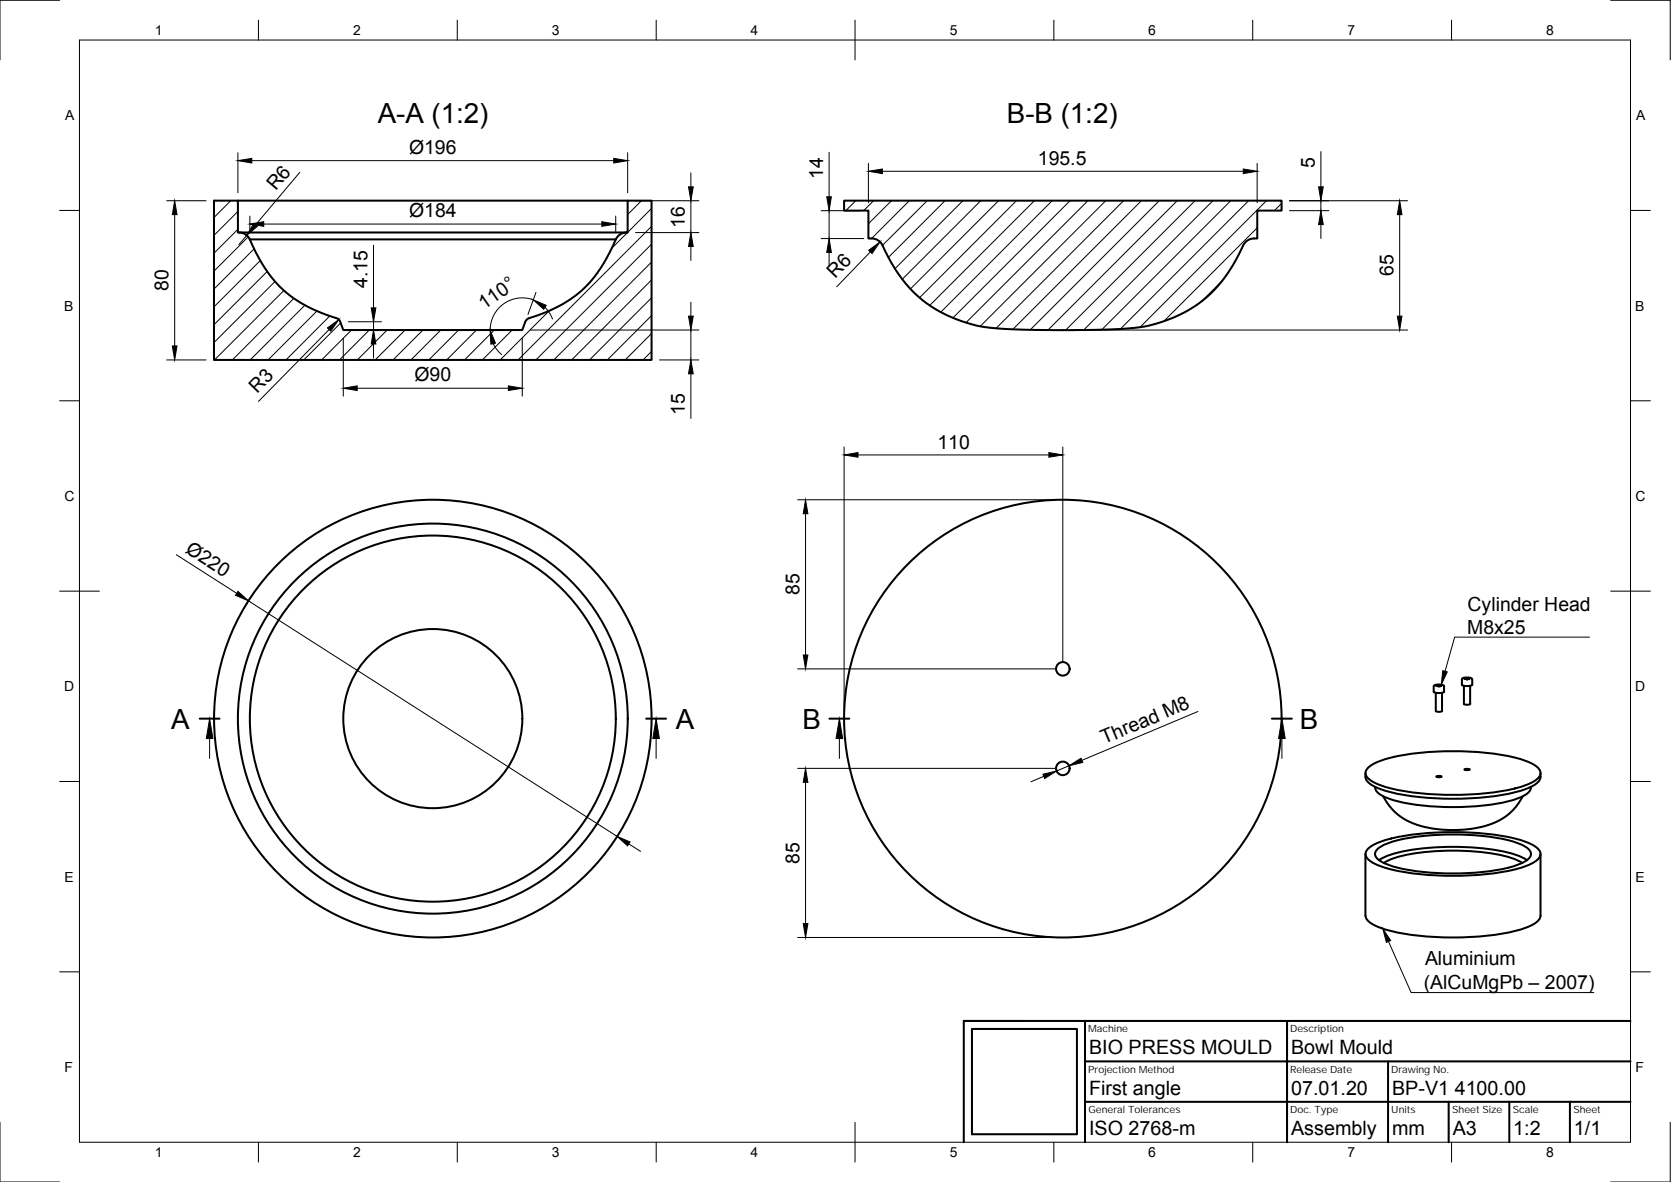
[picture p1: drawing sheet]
<svg xmlns="http://www.w3.org/2000/svg" width="420mm" height="297mm" viewBox="0 0 420 297" stroke-linecap="round" stroke-linejoin="round" font-family="sans-serif">
<!-- layer: Visible -->
<g fill="none" stroke="#000" stroke-width=".51">
<path d="M53.8 50.4h6v8h98v-8h6v40.1h-110zM59.8 50.4h98M60.1 58.4a3 3 0 0 1 2.7 1.8M157.6 58.4a3 3 0 0 0-2.8 1.8M62.8 60.2l1.7 3.5 2 3.5 1.9 2.7 2.4 2.6 2.9 2.4 3.4 2 3.5 1.6 4.4 1.6 .5 .7 .8 2.1h45l.8-2M62.8 60.2h92M154.8 60.2l-1.7 3.5-1.8 3.3-2.3 3.2-2.2 2.3-2.3 1.9-3.1 2.1-3.3 1.6-4 1.5a2.65 2.65 0 0 0-2 1.3M221.9 61.7l1.2 2.5 2.2 3.8 3.6 4.5 3.9 3.6 2.8 1.8 2.2 1.2 5.4 2.1 4.2 1 6.4 .5 10.6 .3 13.7-.2 7.3-.4 2.7-.4 2.3-.6 4.9-1.7 3.4-1.7 2.3-1.4 2.6-2.1 1.8-1.7 2.1-2.5 1.9-2.6 3.2-6M312.6 61.7a3.2 3.2 0 0 1 3.5-1.8v-7h6.1v-2.5h-110v2.5h6.2v7a3.3 3.3 0 0 1 3.5 1.8M360.5 173.8v-1.5l1.3-.3 1.3 .3v1.5M360.5 173.8a2.75 2.75 0 0 0 2.6 0M361 174.1v4.6l.8 .2 .8-.2v-4.6"/>
<path d="M361.1 172.4h1.2M361.3 172.2v.2M361.9 172.1v.4M362.3 172.4h.1M362.5 172.2l-.2 .2M367.7 170.5l1-.2 1.3 .1 .2 .3v1.4a2.75 2.75 0 0 1-2.6 0zM368.1 172.3v4.6l.8 .2 .8-.2v-4.6M368.2 170.6h.1M368.2 170.6l1.2 .1M368.3 170.4l.1 .2M369 170.4v.3M369.4 170.7h.1"/>
<path d="M369.5 170.5l-.1 .2M343.3 194.3a2.73 2.73 0 0 0 1.8 3.1 39.9 39.9 0 0 0 15.8 3.2 64.3 64.3 0 0 0 22.7-2.3 6.6 6.6 0 0 0 3.6-2.5l.1-1.5M343.9 193.1a15 15 0 0 1 7.5-3.1 74.9 74.9 0 0 1 31.2 .9 8 8 0 0 1 4.6 2.8 1.96 1.96 0 0 1-1 2.3 29.7 29.7 0 0 1-12.1 3.3 73 73 0 0 1-26-1.6 8 8 0 0 1-4.6-2.8l-.2-.6 .2-.6zM345.8 197.8a2.25 2.25 0 0 0 1.7 2.2 39.9 39.9 0 0 0 15.7 2.8 53.1 53.1 0 0 0 19-2.4 3.8 3.8 0 0 0 2.7-2.5v-.1M361.1 195.1l.9-.1 .5 .2-.9 .1zM368.2 193.3l.9-.1 .4 .2-.8 .1zM343.3 214.6v15.5M343.9 213.4a15 15 0 0 1 7.5-3 74.9 74.9 0 0 1 31.2 .8 8 8 0 0 1 4.6 2.8 1.96 1.96 0 0 1-1 2.4 29.7 29.7 0 0 1-12.1 3.2 73 73 0 0 1-26-1.6 8 8 0 0 1-4.6-2.8l-.2-.6 .2-.6zM346.2 213.5a13.5 13.5 0 0 1 6.8-2.7 66.4 66.4 0 0 1 27.7 .8 7.2 7.2 0 0 1 4.1 2.5 1.75 1.75 0 0 1-.9 2.1 26.9 26.9 0 0 1-11.2 2.9 65.4 65.4 0 0 1-22.7-1.5 7.2 7.2 0 0 1-4.1-2.5v-1zM346.7 216.2a26.8 26.8 0 0 1 11.7-3.1 61.8 61.8 0 0 1 23.2 1.9l2.3 1.2M347.8 200.1l1.2 2 1.6 1.8 1.5 1.3 2.1 1.2 2.8 1.1 3.1 .7 5.1 .4 3.1-.1 2.6-.4 2.5-.5 2.9-1.1 2.2-1.2 1.8-1.6 1.5-1.7 1.1-1.9M348 216.9a27.8 27.8 0 0 1 12.1-2.9 57.8 57.8 0 0 1 20.2 1.7l2.4 1.2"/>
<path d="M387.3 214.6v15.5M343.3 230.1a2.82 2.82 0 0 0 1.8 2.1 39.9 39.9 0 0 0 15.8 3.3 64.3 64.3 0 0 0 22.7-2.3 6.6 6.6 0 0 0 3.6-2.5l.2-.6"/>
<circle cx="267.2" cy="168.1" r="1.7"/>
<circle cx="108.8" cy="180.6" r="49"/>
<circle cx="108.8" cy="180.6" r="46"/>
<circle cx="108.8" cy="180.6" r="22.5"/>
<circle cx="108.8" cy="180.6" r="55"/>
<circle cx="267.2" cy="180.6" r="55"/>
<circle cx="267.2" cy="193.1" r="1.7"/>
</g>
<g fill="#000">
<circle cx="361.7" cy="172.5" r=".25"/>
<circle cx="368.8" cy="170.7" r=".25"/>
</g>
<!-- layer: Border -->
<g fill="none" stroke="#000" stroke-width=".25">
<path d="M15 .1h-15v15M20 10.1h390v276.9h-390zM65 5.1v5M115 5.1v5M165 5.1v5M215 5.1v10M265 5.1v5M315 5.1v5M365 5.1v5M405 .1h15v15M15 52.9h5M410 52.9h5"/>
<path d="M15 100.7h5M410 100.7h5M15 148.6h10M405 148.6h10M15 196.4h5M410 196.4h5M15 244.2h5M410 244.2h5M0 282.1v14.9h15M65 287v5M115 287v5M165 287v5"/>
<path d="M215 282.1v9.9M265 287v5M315 287v5M365 287v5M420 282.1v14.9h-15"/>
</g>
<!-- layer: Hatching -->
<g fill="none" stroke="#000" stroke-width=".25">
<path d="M58 50.4l-4.2 4.2M59.8 53.1l-6 6M59.8 57.6l-6 6M62.4 59.5l-8.6 8.6M157.8 58.4l-4 4M161.3 50.4l-3.5 3.5M163.8 52.4l-6 6M163.8 56.9l-33.5 33.6M215.2 50.4l-2.5 2.5M219.6 50.4l-2.5 2.5M224.2 50.4l-5.8 5.8M228.6 50.4l-9.5 9.6"/>
<path d="M233.1 50.4l-11.2 11.3M237.6 50.4l-14.2 14.3M242.1 50.4l-17.1 17.1M246.6 50.4l-19.7 19.8M251.1 50.4l-22.2 22.2M255.6 50.4l-24.4 24.4M260.1 50.4l-26.3 26.4M264.6 50.4l-28 28M269 50.4l-29.4 29.5M273.5 50.4l-30.6 30.7M278 50.4l-31.5 31.6M282.5 50.4l-32 32.1"/>
<path d="M287 50.4l-32.3 32.3M291.5 50.4l-32.4 32.5M296 50.4l-32.5 32.5M300.5 50.4l-32.5 32.5M305 50.4l-32.5 32.5M309.5 50.4l-32.4 32.4M313.9 50.4l-32.2 32.3M316.1 57.3l-23.4 23.4M318.4 50.4l-31.7 31.8M322.2 51.1l-1.8 1.8M63.9 62.5l-10.1 10.1M65.4 65.5l-11.6 11.6"/>
<path d="M67.2 68.2l-13.4 13.4M69.2 70.7l-15.4 15.4M71.4 73l-17.5 17.5M73.9 75l-15.5 15.5M76.7 76.7l-13.8 13.8M79.7 78.2l-12.3 12.3M82.9 79.4l-11 11.1M138.1 78.1l-12.3 12.4M163.8 61.4l-29.1 29.1M163.8 65.9l-24.5 24.6M163.8 70.4l-20.1 20.1M163.8 74.9l-15.6 15.6"/>
<path d="M163.8 79.3l-11.1 11.2M307.3 70.5l-5.1 5.2M85.7 81.2l-9.3 9.3M88.4 82.9l-7.5 7.6M92.9 82.9l-7.5 7.6M97.3 82.9l-7.4 7.6M101.9 82.9l-7.6 7.6M106.3 82.9l-7.5 7.6M110.8 82.9l-7.5 7.6M115.3 82.9l-7.5 7.6M119.8 82.9l-7.5 7.6M124.3 82.9l-7.5 7.6"/>
<path d="M128.8 82.9l-7.5 7.6M163.8 83.8l-6.6 6.7M163.8 88.3l-2.1 2.2"/>
</g>
<!-- layer: Annotations -->
<path d="M50.2 180.6h5M162.5 180.6h5M208.6 180.6h5M319.8 180.6h5" fill="none" stroke="#000" stroke-width=".51"/>
<path d="M399.7 160.1h-33.9l-2.5 8.6M52.7 185.6v5M165 185.6v5M211.1 185.6v5M322.3 185.6v5M349.1 236.6l5.7 12.8h45.9" fill="none" stroke="#000" stroke-width=".25"/>
<path d="M362.8 168.5l1.1 .4-1.5 3.2zM52.7 180.6l.8 5h-1.6zM165 180.6l.8 5h-1.7zM211.1 180.6l.8 5h-1.7zM322.3 180.6l.9 5h-1.7zM347.7 233.4l2 3-1.1 .4z" fill="#000" stroke="#000" stroke-width=".25"/>
<!-- layer: Dimensions -->
<g fill="none" stroke="#000" stroke-width=".25">
<path d="M59.8 38.4v10M157.8 38.4v10M208.5 38.3v11.2M332.1 38.1v8.9M41.9 50.4h9.9M43.9 53.9v33M62 59.1l-1.9 2.4M62.8 54.3v3.9M63.3 40.4h91M66.3 56.3h85M75.4 43.3l-11.1 13.2M154.8 54.3v3.9"/>
<path d="M159.8 50.4h15.9M159.8 58.4h15.9M173.7 43.4v3.6M173.7 50.4v8M206.5 52.9h9.9M206.5 60h10.7M208.5 52.9v7.1M218.4 41v10M221.9 43h90.7M316.1 41v10M324.2 50.4h29.7M324.2 52.9h9.9"/>
<path d="M332.1 50.4v2.5M332.1 56.4v3.6M351.9 53.9v25.5M93.9 61.6v15.8M134.1 75.3a8.1 8.1 0 0 0-10.8 7.6M134.8 73.5l-2 5.5M137 77.2l1.1 1.4 .8 1.6M173.7 61.9v3.6M173.7 76v3.4M208.5 63.4v3.5M218.8 63.3l-8.4 8.8M41.9 90.5h9.9"/>
<path d="M82.8 82.8l-17.8 18.1M86.3 84.9v14.7M87.6 80.9h8.3M88.3 82.9h7.6M89.8 97.6h38M93.9 80.9v2M93.9 86.5v3.4M124 86.3l.9 1.5 1.2 1.3M131.3 84.9v14.7M133.3 82.9h42.4M165.8 90.5h9.9M173.7 82.9v7.6"/>
<path d="M173.7 93.9v11.3M269.2 82.9h84.7M212.2 112.3v66.3M215.7 114.3h48M267.2 112.3v53.8M44.3 139.4l15.2 9.7M200.6 125.6h64.6M202.5 129.1v35.5M62.5 151l92.7 59.2M200.6 168.1h64.6M301.2 178.8l-29.2 12.3M200.6 193.1h64.6"/>
<path d="M202.5 196.6v35.5M262.4 195.1l-3.2 1.4M268.8 192.4l-3.1 1.3M158.1 212.1l3 1.9M200.6 235.6h64.6"/>
</g>
<g fill="#000" stroke="#000" stroke-width=".25">
<path d="M59.8 40.4l3.5-.6v1.2zM154.3 39.8l3.5 .6-3.5 .6zM43.9 50.4l.6 3.5h-1.2zM63.8 56.1l.9 .8-2.7 2.2zM62.8 56.3l3.5-.6v1.2zM151.3 55.7l3.5 .6-3.5 .6zM173.1 47h1.2l-.6 3.4zM207.9 49.5h1.1l-.5 3.4zM218.4 43l3.5-.5v1.1zM312.6 42.5l3.5 .5-3.5 .6zM332.1 52.9l.6 3.5h-1.1zM331.6 47h1.1l-.6 3.4z"/>
<path d="M351.9 50.4l.6 3.5h-1.2zM93.3 77.4h1.2l-.6 3.5zM134.1 75.4l3.3 1.3-.7 1zM173.1 79.4h1.2l-.6 3.5zM173.7 58.4l.6 3.5h-1.2zM208.5 60l.5 3.4h-1.1zM218.4 62.9l2.9-2.1-2 2.9zM351.3 79.4h1.2l-.6 3.5zM43.3 86.9h1.2l-.6 3.6zM82.3 82.4l2.9-2.1-2 2.9zM86.3 97.6l3.5-.6v1.1zM93.9 82.9l.6 3.6h-1.2z"/>
<path d="M123.2 82.9l1.4 3.3-1.2 .3zM127.8 97l3.5 .6-3.5 .5zM173.7 90.5l.6 3.4h-1.2zM212.2 114.3l3.5-.6v1.2zM263.7 113.7l3.5 .6-3.5 .6zM202.5 125.6l.6 3.5h-1.1zM59.8 148.6l2.7 2.4-3.3-1.4zM202 164.6h1.1l-.6 3.5zM202.5 193.1l.6 3.5h-1.1zM262.2 194.6l3.5-.9-3 2zM268.8 192.4l3-1.9 .4 1.1zM155.2 210.2l3.2 1.4-.6 1z"/>
<path d="M202 232.1h1.1l-.6 3.5z"/>
</g>
<!-- layer: Volllinie breit -->
<path d="M242.3 256.6h15.3M244.4 258.6h26.4v26.4h-26.4zM272.8 256.6v30.4M323.6 256.6v30.4M410 256.6h-167.7v30.4M272.8 266.7h137.2M272.8 276.9h137.2M349 266.7v20.3M364.3 276.9v10.1M379.5 276.9v10.1M394.7 276.9v10.1" fill="none" stroke="#000" stroke-width=".51"/>
<g font-size="7">
<text x="95" y="30.8">A-A (1:2)</text>
<text x="253.2" y="30.8">B-B (1:2)</text>
<text x="43.1" y="183.1">A</text>
<text x="170" y="183.1">A</text>
<text x="201.8" y="183.1">B</text>
<text x="326.8" y="183.1">B</text>
</g>
<g font-size="5">
<text x="273.8" y="265">BIO PRESS MOULD</text>
<text x="324.6" y="265">Bowl Mould</text>
<text x="273.8" y="275.1">First angle</text>
<text x="324.6" y="275.1">07.01.20</text>
<text x="350" y="275.1">BP-V1 4100.00</text>
<text x="273.8" y="285.3">ISO 2768-m</text>
<text x="324.6" y="285.3">Assembly</text>
<text x="350" y="285.3">mm</text>
<text x="365.3" y="285.3">A3</text>
<text x="380.5" y="285.3">1:2</text>
<text x="395.8" y="285.3">1/1</text>
</g>
<g font-size="4.9">
<text x="102.8" y="38.6">Ø196</text>
<text x="261" y="41.5">195.5</text>
<text x="207" y="45" transform="rotate(-90 207 45)">14</text>
<text x="330.6" y="42.1" transform="rotate(-90 330.6 42.1)">5</text>
<text x="69.3" y="48.1" transform="rotate(-50 69.3 48.1)">R6</text>
<text x="102.9" y="54.6">Ø184</text>
<text x="172.2" y="57.3" transform="rotate(-90 172.2 57.3)">16</text>
<text x="210" y="70.2" transform="rotate(-46 210 70.2)">R6</text>
<text x="350.4" y="69.4" transform="rotate(-90 350.4 69.4)">65</text>
<text x="42.4" y="73.1" transform="rotate(-90 42.4 73.1)">80</text>
<text x="92.4" y="72.4" transform="rotate(-90 92.4 72.4)">4.15</text>
<text x="121.7" y="77.9" transform="rotate(-35 121.7 77.9)">110°</text>
<text x="104.2" y="95.8">Ø90</text>
<text x="64.7" y="99" transform="rotate(-46 64.7 99)">R3</text>
<text x="172.2" y="104.2" transform="rotate(-90 172.2 104.2)">15</text>
<text x="235.7" y="112.8">110</text>
<text x="46.4" y="138.6" transform="rotate(33 46.4 138.6)">Ø220</text>
<text x="201" y="149.6" transform="rotate(-90 201 149.6)">85</text>
<text x="369" y="153.6">Cylinder Head</text>
<text x="368.9" y="159.4">M8x25</text>
<text x="277.7" y="187" transform="rotate(-23 277.7 187)">Thread M8</text>
<text x="201" y="217.1" transform="rotate(-90 201 217.1)">85</text>
<text x="358.3" y="242.6">Aluminium</text>
<text x="358" y="248.4">(AlCuMgPb – 2007)</text>
</g>
<g font-size="3.5">
<text x="39" y="8.8">1</text>
<text x="88.8" y="8.8">2</text>
<text x="138.8" y="8.8">3</text>
<text x="188.7" y="8.8">4</text>
<text x="238.8" y="8.8">5</text>
<text x="288.7" y="8.8">6</text>
<text x="338.8" y="8.8">7</text>
<text x="388.8" y="8.8">8</text>
<text x="16.4" y="30.2">A</text>
<text x="411.4" y="30.2">A</text>
<text x="16.2" y="78">B</text>
<text x="411.2" y="78">B</text>
<text x="16.2" y="125.9">C</text>
<text x="411.2" y="125.9">C</text>
<text x="16.2" y="173.7">D</text>
<text x="411.2" y="173.7">D</text>
<text x="16.2" y="221.6">E</text>
<text x="411.2" y="221.6">E</text>
<text x="16.2" y="269.4">F</text>
<text x="411.2" y="269.4">F</text>
<text x="39" y="290.8">1</text>
<text x="88.8" y="290.8">2</text>
<text x="138.8" y="290.8">3</text>
<text x="188.7" y="290.8">4</text>
<text x="238.8" y="290.8">5</text>
<text x="288.7" y="290.8">6</text>
<text x="338.8" y="290.8">7</text>
<text x="388.8" y="290.8">8</text>
</g>
<g font-size="2.5">
<text x="273.6" y="259.4">Machine</text>
<text x="324.4" y="259.4">Description</text>
<text x="273.6" y="269.6">Projection Method</text>
<text x="324.4" y="269.6">Release Date</text>
<text x="349.8" y="269.6">Drawing No.</text>
<text x="273.7" y="279.8">General Tolerances</text>
<text x="324.4" y="279.7">Doc. Type</text>
<text x="349.8" y="279.8">Units</text>
<text x="365.1" y="279.8">Sheet Size</text>
<text x="380.4" y="279.8">Scale</text>
<text x="395.6" y="279.8">Sheet</text>
</g>
</svg>
